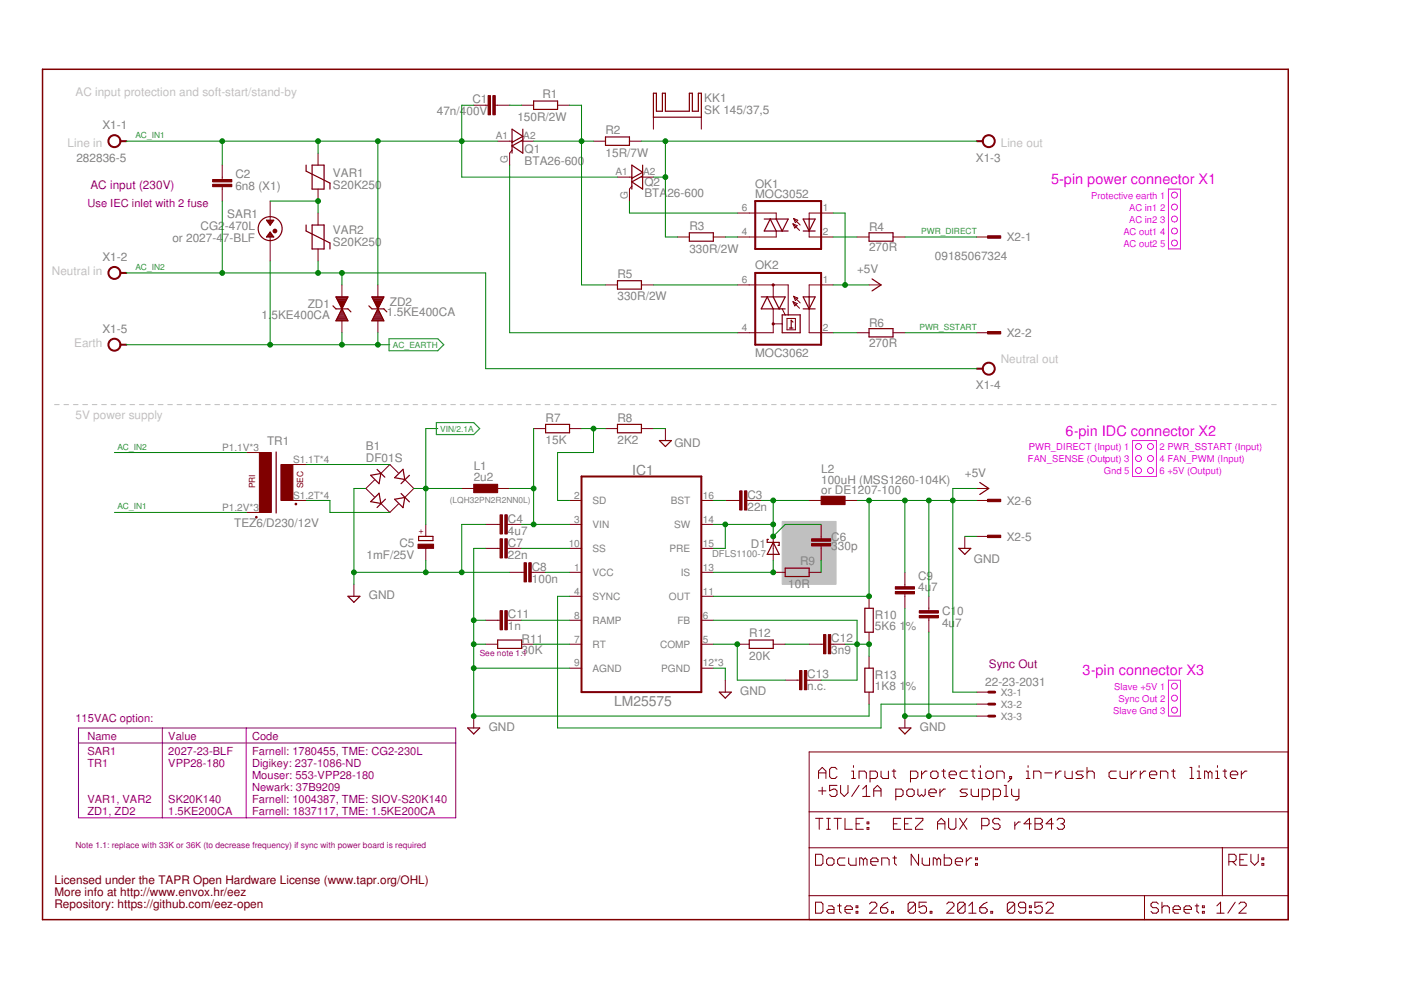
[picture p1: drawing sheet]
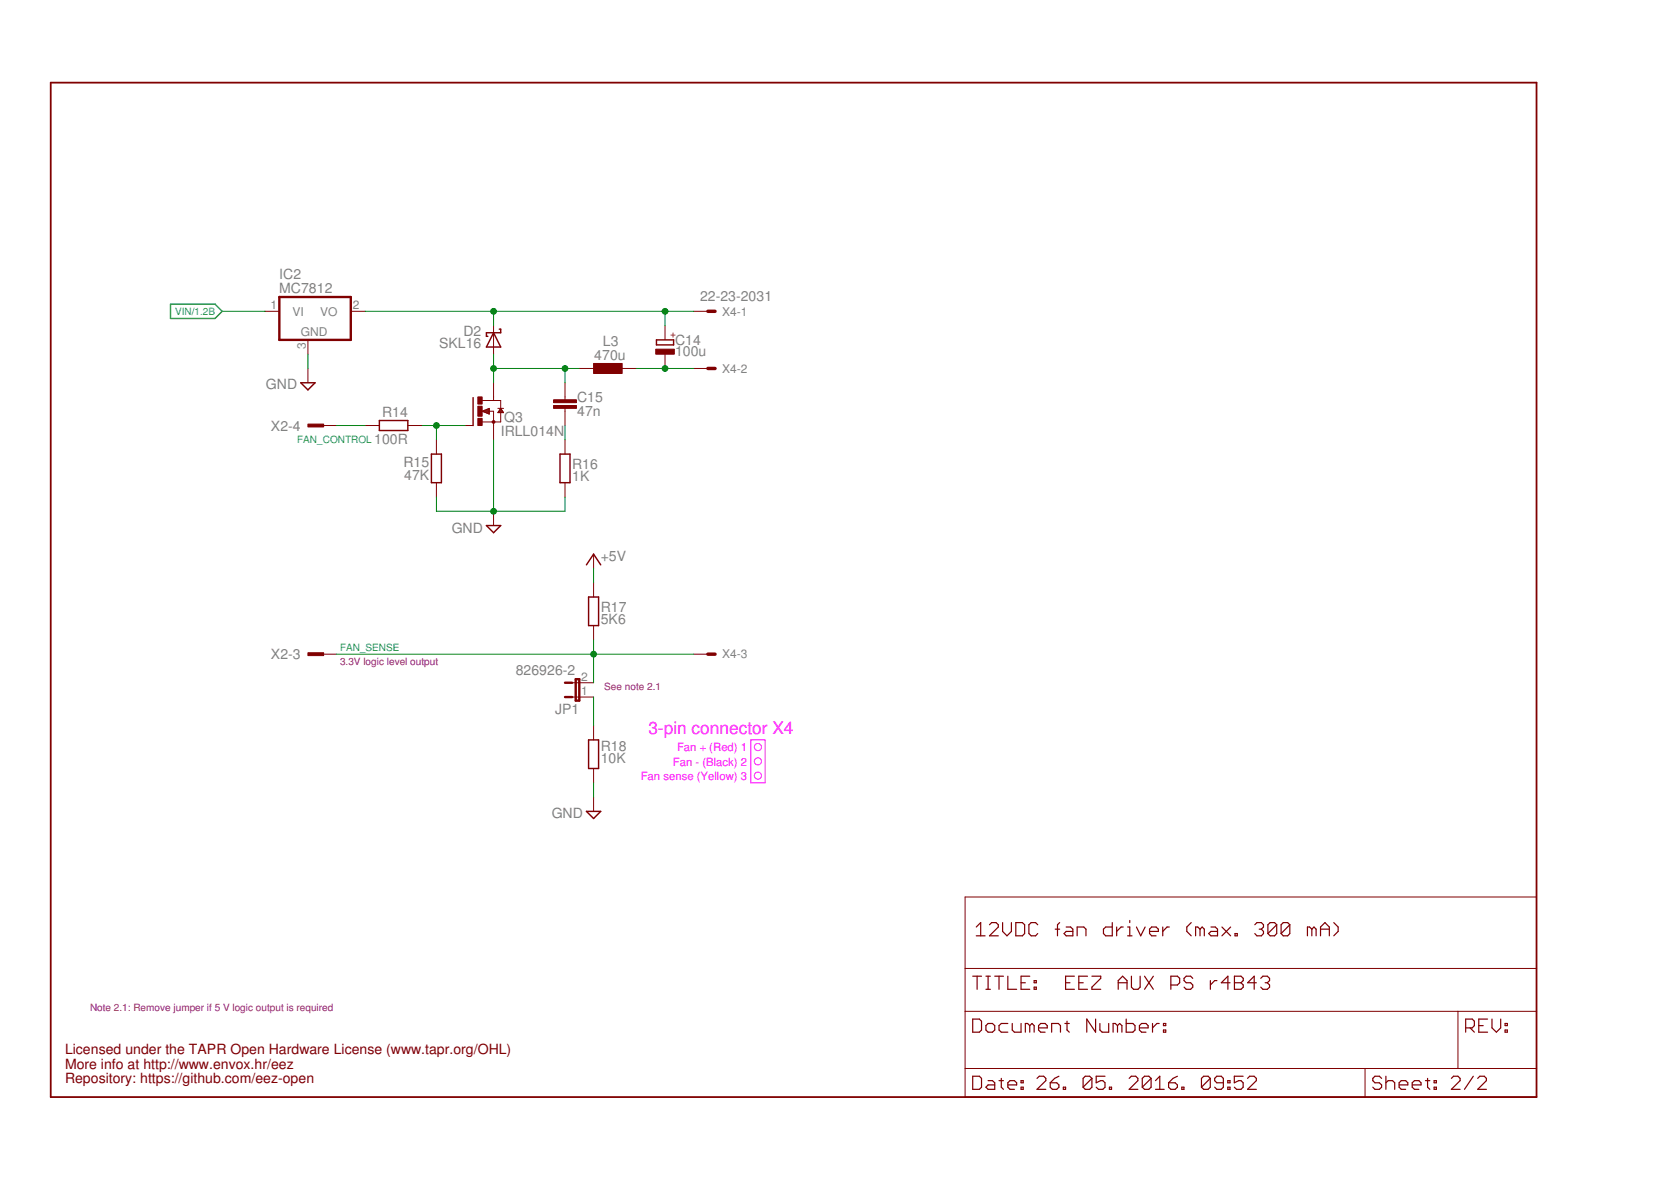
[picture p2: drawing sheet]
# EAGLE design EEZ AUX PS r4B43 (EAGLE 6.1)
Assembly variants: Farnell, TME

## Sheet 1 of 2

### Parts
B1  DF01S  [DFS]
C1  47n/400V  C-EU075-052X106  [C075-052X106]
C2  6n8 (X1)  C-EU102-064X133  [C102-064X133]
C3  22n  C-EUC0805  [C0805]
C4  4u7  C-EUC1210  [C1210]
C5  1mF/25V  ECAP5G_10.5MM  [ECAP5/10.5]
C6  330p  C-EUC0805  [C0805]
C7  22n  C-EUC0805  [C0805]
C8  100n  C-EUC0805  [C0805]
C9  4u7  C-EUC1210  [C1210]
C10  4u7  C-EUC1210  [C1210]
C11  1n  C-EUC0805  [C0805]
C12  3n9  C-EUC0805  [C0805]
C13  n.c.  C-EUC0805  [C0805]
D1  DFLS1100-7  SCHOTTKYSOD123  [SOD123]
IC1  LM25575  LM(2)5575  [SOP65P640X110-17N_HOLE]
KK1  SK 145/37,5  SK145  [SK145]
L1  2u2  L1210  [L1210]
L2  100uH (MSS1260-104K)  COILCRAFT_MSS1278  [MSS1278]
OK1  MOC3052  MOC305X  [DIL6-SMD]
OK2  MOC3062  MOC3033S  [DIL6-SMD]
Q1  BTA26-600  BTA26-V  [TOP3S-1]
Q2  BTA26-600  BTA26-V  [TOP3S-1]
R1  150R/2W  R-EU_R2512  [R2512]
R2  15R/7W  R_EU7W  [R_0913]
R3  330R/2W  R-EU_R2512  [R2512]
R4  270R  R-EU_R0805  [R0805]
R5  330R/2W  R-EU_R2512  [R2512]
R6  270R  R-EU_R0805  [R0805]
R7  15K  R-EU_R0805  [R0805]
R8  2K2  R-EU_R0805  [R0805]
R9  10R  R-EU_R1206  [R1206]
R10  5K6 1%  R-EU_R0805  [R0805]
R11  30K  R-EU_R0805  [R0805]
R12  20K  R-EU_R0805  [R0805]
R13  1K8 1%  R-EU_R0805  [R0805]
SAR1  CG2-470L  SAR  [SAR]
TR1  TEZ6/D230/12V  PCB_TRAFO6VA_TEZ+VPP  [PCB_TRAFO6VA_TEZ+VPP]
VAR1  S20K250  VARISTOR  [VARISTOR]
VAR2  S20K250  VARISTOR  [VARISTOR]
X1  282836-5  TBLOCK5.0_5A  [TBLOCK5.0_5]
X2  09185067324  IDC-6PIN  [IDC-6PIN]
X3  22-23-2031  [22-23-2031]
ZD1  1.5KE400CA  1.5KE-BIDIR  [DO201-BIDIR]
ZD2  1.5KE400CA  1.5KE-BIDIR  [DO201-BIDIR]

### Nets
+5V: C9.1 C10.1 IC1.11(OUT) L2.2 OK1.1(A) OK2.1(A) R10.1 X2.6 X3.1 ; also sheet 2
AC_EARTH: SAR1.P$2 X1.5 ZD1.C ZD2.C
AC_IN1: C1.2 C2.1 Q1.A1 Q2.A1 TR1.P1.2V(P2) TR1.P2.2V(P2) TR1.P2_TEZ(P2) VAR1.P$2 X1.1 ZD2.A
AC_IN2: C2.2 TR1.P1.1V(P1) TR1.P1_TEZ(P1) TR1.P2.1V(P1) VAR2.P$1 X1.2 X1.4 ZD1.A
DC_PREG1: C4.1 IC1.3(VIN) L1.2 R7.2
GND [gnd]: B1.- C4.2 C5.- C7.2 C8.1 C9.2 C10.2 C11.1 IC1.9(AGND) IC1.12(PGND) IC1.TP2(PGND) IC1.TP(PGND) R8.1 R11.2 R13.2 X2.5 X3.3 ; also sheet 2
IS: D1.A IC1.13(IS) R9.1
N$1: C6.2 R9.2
N$2: OK1.6(A2) Q2.G
N$3: OK1.4(A1) R3.1
N$4: OK2.4(A1) Q1.G
N$5: OK1.2(C) R4.1
N$6: OK2.2(C) R6.1
N$7: OK2.6(A2) R5.1
N$8: Q2.A2 R2.2 R3.2 X1.3
N$9: B1.AC1 TR1.S1.1T(S1) TR1.S1.1V(S1) TR1.S2.1T(S1) TR1.S2.1V(S1)
N$11: Q1.A2 R1.2 R2.1 R5.2
N$13: IC1.4(SYNC) X3.2
N$15: C1.1 R1.1
N$20: B1.AC2 TR1.S1.2T(S2) TR1.S1.2V(S2) TR1.S2.2T(S2) TR1.S2.2V(S2)
N$77: C12.2 R12.2
N$114: SAR1.P$1 VAR1.P$1 VAR2.P$2
N$128: C12.1 C13.1 IC1.6(FB) R10.2 R13.1
N$131: C3.2 IC1.16(BST)
N$135: C13.2 IC1.5(COMP) R12.1
N$165: IC1.7(RT) R11.1
N$166: C8.2 IC1.1(VCC)
N$167: C11.2 IC1.8(RAMP)
N$168: C7.1 IC1.10(SS)
N$180: IC1.2(SD) R7.1 R8.2
PWR_DIRECT: R4.2 X2.1
PWR_SSTART: R6.2 X2.2
SW: C3.1 C6.1 D1.C IC1.14(SW) IC1.15(PRE) L2.1
VIN: B1.+ C5.+ L1.1 ; also sheet 2
Unconnected: KK1.1(K) KK1.2(K)

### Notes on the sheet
- AC input protection and soft-start/stand-by
- Line in
- Line out
- 5-pin power connector X1
- AC input (230V)
- Protective earth 1
- AC in1 2
- Use IEC inlet with 2 fuse
- AC in2 3
- AC out1 4
- or 2027-47-BLF
- AC out2 5
- Neutral in
- Earth
- Neutral out
- 5V power supply
- 6-pin IDC connector X2
- PWR_DIRECT (Input) 1
- 2 PWR_SSTART (Input)
- FAN_SENSE (Output) 3
- 4 FAN_PWM (Input)
- Gnd 5
- 6 +5V (Output)
- or DE1207-100
- (LQH32PN2R2NN0L)
- See note 1.1
- Sync Out | 3-pin connector X3
- Slave +5V 1
- Sync Out 2
- Slave Gnd 3
- 115VAC option:
- Name | Value | Code
- SAR1 | 2027-23-BLF | Farnell: 1780455, TME: CG2-230L
- TR1 | VPP28-180 | Digikey: 237-1086-ND
- Mouser: 553-VPP28-180 | AC input protection, in-rush current limiter
- Newark: 37B9209
- +5V/1A power supply
- VAR1, VAR2 | SK20K140 | Farnell: 1004387, TME: SIOV-S20K140
- ZD1, ZD2 | 1.5KE200CA | Farnell: 1837117, TME: 1.5KE200CA
- Note 1.1: replace with 33K or 36K (to decrease frequency) if sync with power board is required
- Licensed under the TAPR Open Hardware License (www.tapr.org/OHL)
- More info at http://www.envox.hr/eez
- Repository: https://github.com/eez-open

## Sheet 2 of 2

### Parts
C14  100u  ECAPPANASONIC_H  [CAPAE660X610N]
C15  47n  C-EUC0805  [C0805]
D2  SKL16  SCHOTTKYSOD123  [SOD123]
IC2  MC7812  MC78XX  [TO252]
JP1  826926-2  JP1E  [JP1]
L3  470u  DE0704  [DE0704]
Q3  IRLL014N  N-HEXFET-2D_SOT232-IRLL014N  [SOT223]
R14  100R  R-EU_R0805  [R0805]
R15  47K  R-EU_R0805  [R0805]
R16  1K  R-EU_R0805  [R0805]
R17  5K6  R-EU_R0805  [R0805]
R18  10K  R-EU_R0805  [R0805]
X4  22-23-2031  [22-23-2031]

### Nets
+5V: R17.1 ; also sheet 1
FAN_CONTROL: R14.2 X2.4
FAN_OUT: C15.2 D2.A L3.2 Q3.2(D) Q3.4(D)
FAN_SENSE: JP1.2 R17.2 X2.3 X4.3
GND [gnd]: IC2.3(GND) Q3.3(S) R15.1 R16.1 R18.2 ; also sheet 1
N$10: JP1.1 R18.1
N$12: C15.1 R16.2
N$17: Q3.1(G) R14.1 R15.2
N$19: C14.1(+) D2.C IC2.2(VO) X4.1
N$21: C14.2(-) L3.1 X4.2
VIN: IC2.1(VI) ; also sheet 1

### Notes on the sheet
- 3.3V logic level output
- See note 2.1
- 3-pin connector X4
- Fan + (Red) 1
- Fan - (Black) 2
- Fan sense (Yellow) 3
- 12VDC fan driver (max. 300 mA)
- Note 2.1: Remove jumper if 5 V logic output is required
- Licensed under the TAPR Open Hardware License (www.tapr.org/OHL)
- More info at http://www.envox.hr/eez
- Repository: https://github.com/eez-open
